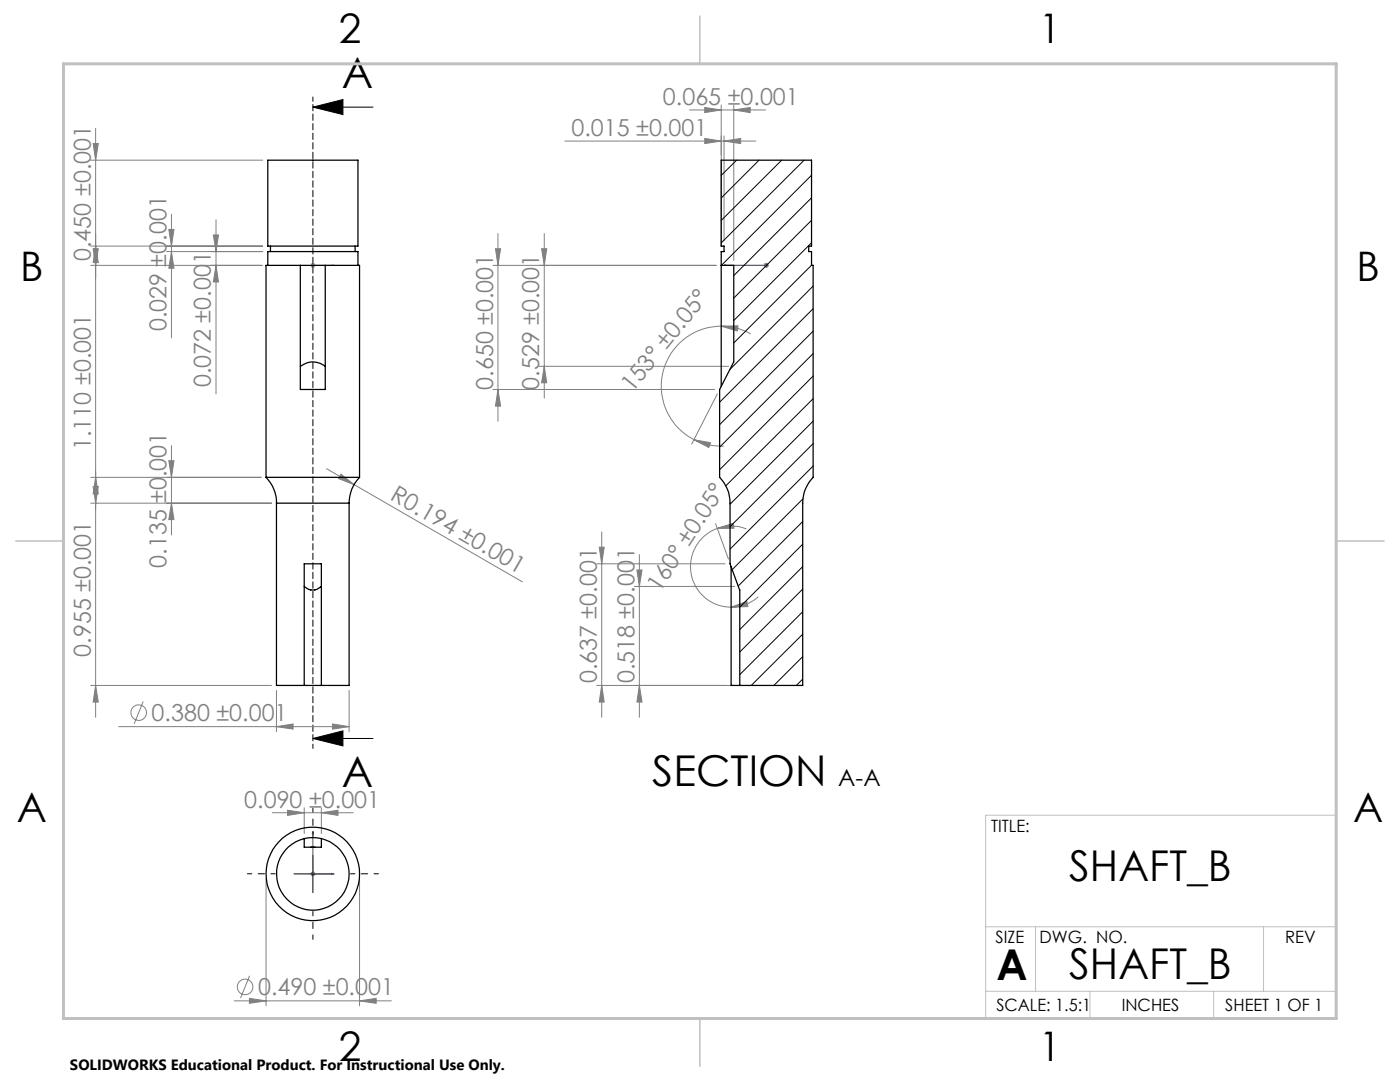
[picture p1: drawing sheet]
<svg xmlns="http://www.w3.org/2000/svg" width="279mm" height="216mm" viewBox="0 0 279 216" stroke-linecap="round" stroke-linejoin="round" font-family="sans-serif">
<g fill="none" stroke="#808080" stroke-width=".2">
<path d="M18.1 32h34.3M18.6 28.6h1l-.5 3.4zM19.1 25.6v117.5M112.7 28.2h38.1M137.6 21.9h15.2M140.7 21.4l3.2 .5-3.2 .6zM140.7 27.6l3.2 .6-3.2 .4zM143.9 21v28.2M144.5 28.2l3.3-.6v1zM144.5 27.1v21M146.4 21.9l3.3-.5v1.1zM146.4 21v31"/>
<path d="M18.1 53h34.3M18.1 49.1h34.3M18.6 49.6h1l-.5 3.4zM19.1 49.1l.5 3.3h-1zM33.2 50.2h19.2M33.7 45.8h1l-.5 3.3zM34.2 50.2l.5 3.3h-1zM34.2 42.8v24.6M42.6 46.9h1l-.5 3.3zM43.1 53l.5 3.3h-1zM43.1 43.9v34.7M61.9 53h1"/>
<path d="M62.1 52.6l.7 .7M62.4 52.5v.9M62.8 52.6l-.7 .7M98.9 49.6h1l-.5 3.4zM99.4 46.6v37.5M108.1 49.6h1l-.5 3.4zM108.6 46.6v32.8M142.9 53h-44.5M152.4 53h1.1M152.6 52.6l.7 .7M152.9 52.5v.9M153.3 52.6l-.7 .7"/>
<path d="M98.4 77.7h44.2M99.4 77.7l.5 3.3h-1zM107.6 73.1h37.8M108.6 73.1l.5 3.3h-1zM143.2 78.6l-5.2 10M143.9 65.1l3.4-.1-.2 1zM143.9 65.1a12 12 0 0 0-11.6 9.2 12 12 0 0 0 6.2 13.4M143.9 65.1a11.6 11.6 0 0 1 5.9 1.5M18.1 95.2h34M18.6 97.1h1l-.5 3.3zM19.1 95.2l.5 3.3h-1zM33.7 91.9h1l-.5 3.3z"/>
<path d="M34.2 88.9v17.9M65.2 93.5l39 22.6M68.1 94.6l2.6 2.1-3.1-1.2zM138.5 87.7l3.3 .6-.3 1zM138.5 87.7a11.9 11.9 0 0 0 6 1.3M18.1 100.4h36.1M34.2 100.4l.5 3.3h-1zM119.1 112.5h25.6M119.6 109.2h1l-.5 3.3zM120.1 106.2v36.9M126.6 117h20M127.1 113.7h1l-.5 3.3z"/>
<path d="M127.6 110.7v32.4M142.8 104.5l2.6 7M143.2 105.4l3.1-1 .2 1zM143.2 105.4a8.1 8.1 0 0 0-5.3 9.1 8.1 8.1 0 0 0 8 6.6M143.2 105.4a8 8 0 0 1 5.8 .2M151.3 119.1a7.9 7.9 0 0 1-5.4 2M18.1 136.8h36.1M19.1 136.8l.5 3.3h-1zM28.6 140l-1.8 4.4M55.2 137.8v8.2M69.7 137.8v8.2M119.1 136.8h27.5"/>
<path d="M120.1 136.8l.5 3.3h-1zM127.6 136.8l.5 3.3h-1zM145.9 121.1l3.1-1.1 .3 1zM23.7 145h46M55.2 145l3.3-.5v1zM66.4 144.5l3.3 .5-3.3 .5zM53.1 175.4v25.3M54.4 162.2h16.1M57.4 161.7l3.3 .5-3.3 .5zM60.7 161.2v5.1M61.9 174.4h1M62.1 174l.7 .7"/>
<path d="M62.4 173.9v1M62.8 174l-.7 .7M64.1 162.2l3.4-.5v1zM64.1 161.2v5.1M71.8 175.4v25.3M46.7 199.7h31.4M49.8 199.2l3.3 .5-3.3 .5zM49.8 194.7l-1.8 4.4M71.8 199.7l3.3-.5v1z"/>
<circle cx="27.7" cy="142.2" r="1.55"/>
<circle cx="48.9" cy="196.9" r="1.56"/>
</g>
<path d="M62.4 21.4l6-1.5v3zM62.4 21.4h12M62.4 147.4l6-1.6v3zM62.4 147.4h12M58.7 174.4h7.5M62.4 170.6v7.5" fill="none" stroke="#000" stroke-width=".2"/>
<path d="M62.3 53h.2zM62.4 53h.1M62.4 53h4.3M66.7 53h-.4h.4M144.5 53h.4h-.4M144.5 53h8.4M152.8 53h.2zM152.9 53h.1M62.4 165.9l.1 .4h-.2zM62.4 165.9v8.5h4.3M66.3 174.3l.4 .1-.4 .1z" fill="none" stroke="#00f" stroke-width=".2"/>
<path d="M54.9 174.4h-5.5M62.4 166.9v-5.6M69.9 174.4h5.6M62.4 181.9v5.5" fill="none" stroke="#000" stroke-width=".2" stroke-dasharray="15.2 1.3 1.3 1.3" stroke-dashoffset="14.4"/>
<path d="M62.4 19.4v129.9" fill="none" stroke="#000" stroke-width=".2" stroke-dasharray="1.3 .6" stroke-dashoffset=".4"/>
<path d="M266.7 153.3v49.9h-240M266.7 162.7h-70v40.5M196.7 184.9h70M196.7 197.8h70M206.7 184.9v12.9M217.5 197.8v5.4M242.2 197.8v5.4M252.2 184.9v12.9" fill="none" stroke="#c0c0c0" stroke-width=".2"/>
<path d="M139.7 3.2v9.5M3.1 107.9h9.6M266.7 107.9h9.5M139.7 203.2v9.6" fill="none" stroke="#c0c0c0" stroke-width=".3"/>
<path d="M12.7 12.7h254v190.5h-254z" fill="none" stroke="#c0c0c0" stroke-width=".6"/>
<path d="M62.4 21.4l6-1.5v3zM62.4 147.4l6-1.6v3z" fill="#000"/>
<g fill="#00f">
<path d="M66.3 53h.4zM62.3 53h.2z"/>
<path d="M152.8 53h.2zM144.5 53h.4zM152.8 53h.2zM144.5 53h.4z"/>
<path d="M66.3 174.3l.4 .1-.4 .1zM62.4 165.9l.1 .4h-.2z"/>
</g>
<g fill="#808080">
<path d="M68.1 94.6l2.6 2.1-3.1-1.2z"/>
<path d="M55.2 145l3.3-.5v1zM66.4 144.5l3.3 .5-3.3 .5zM49.8 199.2l3.3 .5-3.3 .5zM71.8 199.7l3.3-.5v1zM57.4 161.7l3.3 .5-3.3 .5zM64.1 162.2l3.4-.5v1z"/>
<path d="M144.5 28.2l3.3-.6v1zM140.7 27.6l3.2 .6-3.2 .4z"/>
<path d="M140.7 21.4l3.2 .5-3.2 .6zM146.4 21.9l3.3-.5v1.1z"/>
<path d="M143.9 65.1l3.4-.1-.2 1zM138.5 87.7l3.3 .6-.3 1z"/>
<path d="M143.2 105.4l3.1-1 .2 1zM145.9 121.1l3.1-1.1 .3 1z"/>
<path d="M99.4 77.7l.5 3.3h-1zM98.9 49.6h1l-.5 3.4z"/>
<path d="M18.6 28.6h1l-.5 3.4zM19.1 49.1l.5 3.3h-1zM33.7 45.8h1l-.5 3.3zM34.2 50.2l.5 3.3h-1zM42.6 46.9h1l-.5 3.3zM43.1 53l.5 3.3h-1zM18.6 49.6h1l-.5 3.4zM19.1 95.2l.5 3.3h-1zM33.7 91.9h1l-.5 3.3zM34.2 100.4l.5 3.3h-1zM18.6 97.1h1l-.5 3.3zM19.1 136.8l.5 3.3h-1zM108.1 49.6h1l-.5 3.4zM108.6 73.1l.5 3.3h-1zM119.6 109.2h1l-.5 3.3zM120.1 136.8l.5 3.3h-1zM127.1 113.7h1l-.5 3.3zM127.6 136.8l.5 3.3h-1z"/>
</g>
<g fill="none" stroke="#000" stroke-width=".25">
<path d="M53.4 32h18v17.1h-18zM53.4 53v-2.8h18v2.8M54 49.1v1.1M59.9 53h-6.8v42.3M59.9 53v24.7h5v-24.7M59.9 53h5M64.9 53h6.9v42.3M70.9 49.1v1.1M143.9 53h2.5v19.2l-2.8 5.5v17.6a7.2 7.2 0 0 1 2.1 5.1v12.1l1.9 5.2v19.1M59.9 73.1a3.9 3.9 0 0 1 5 0M143.9 77v-26.8h.6v-1.1h-.6v-17.1h18.1v17.1h-.6v1.1h.6v2.8h.3v42.3a7.2 7.2 0 0 0-2.1 5.1v36.4h-14.3v-23.7M53.1 95.3a7.2 7.2 0 0 1 2.1 5.1"/>
<path d="M53.1 95.3h18.7M71.8 95.3a7.2 7.2 0 0 0-2.1 5.1M55.2 100.4v36.4h5.5M55.2 100.4h14.5M60.7 117a2.49 2.49 0 0 0 2.6 .6l.8-.6M69.7 100.4v36.4h-5.6M60.7 136.8v-24.3h3.4v24.3M60.7 136.8h3.4M60.7 167.3a7.3 7.3 0 0 0-4.2 11.2 7.3 7.3 0 0 0 11.9 0 7.3 7.3 0 0 0-4.3-11.2M60.7 167.3a8.4 8.4 0 0 1 3.4 0M60.7 167.3v1.8h3.4v-1.8M62 169.1h.8"/>
<circle cx="62.4" cy="174.4" r="9.3"/>
</g>
<g fill="none" stroke="#000" stroke-width=".2">
<path d="M147 32l-3.1 3M151.5 32l-7.6 7.5M156 32l-12.1 12M160.5 32l-16.6 16.5M162 35l-18 18M162 39.5l-15.6 15.5M162 44l-15.6 15.5M162 48.4l-15.6 15.6M162 52.9l-15.6 15.5M162.3 57.1l-16.6 16.6M162.3 61.6l-18.7 18.7M162.3 66.1l-18.7 18.6"/>
<path d="M162.3 70.6l-18.7 18.6M162.3 75l-18.7 18.7M162.3 79.6l-17.4 17.3M160.2 99.6l-14.1 14.1M162.3 84l-16.6 16.6M162.3 88.5l-16.6 16.6M162.3 93l-16.6 16.6M160.2 104.1l-12.9 12.8M160.2 108.6l-12.6 12.5M160.2 113.1l-12.6 12.5M160.2 117.5l-12.6 12.6M160.2 122.1l-12.6 12.5"/>
<path d="M160.2 126.5l-10.3 10.3M160.2 131l-5.8 5.8M160.2 135.5l-1.3 1.3"/>
</g>
<g font-size="8.5">
<text x="68.2" y="17.5">A</text>
<text x="68.2" y="156.9">A</text>
<text x="130.2" y="156.8">SECTION</text>
<text x="213.4" y="175.9">SHAFT_B</text>
<text x="198.9" y="195.5">A</text>
<text x="213.4" y="195.4">SHAFT_B</text>
</g>
<g font-size="8.1">
<text x="67.6" y="8.5">2</text>
<text x="207.3" y="8.5">1</text>
<text x="4" y="56.2">B</text>
<text x="270.7" y="56.2">B</text>
<text x="3.3" y="164.1">A</text>
<text x="270" y="164.1">A</text>
<text x="67.6" y="211.7">2</text>
<text x="207.3" y="211.7">1</text>
</g>
<g font-size="4.7" fill="#808080">
<text x="132.3" y="20.9">0.065 ±0.001</text>
<text x="114.1" y="27.1">0.015 ±0.001</text>
<text x="18.1" y="52.1" transform="rotate(-90 18.1 52.1)">0.450 ±0.001</text>
<text x="33.2" y="66.1" transform="rotate(-90 33.2 66.1)">0.029 ±0.001</text>
<text x="42.1" y="77.3" transform="rotate(-90 42.1 77.3)">0.072 ±0.001</text>
<text x="98.4" y="77.8" transform="rotate(-90 98.4 77.8)">0.650 ±0.001</text>
<text x="107.6" y="77.8" transform="rotate(-90 107.6 77.8)">0.529 ±0.001</text>
<text x="126.2" y="78.4" transform="rotate(-51 126.2 78.4)">153° ±0.05°</text>
<text x="18.1" y="89.8" transform="rotate(-90 18.1 89.8)">1.110 ±0.001</text>
<text x="77.7" y="99.6" transform="rotate(30 77.7 99.6)">R0.194 ±0.001</text>
<text x="33.2" y="113.3" transform="rotate(-90 33.2 113.3)">0.135 ±0.001</text>
<text x="131.7" y="118.3" transform="rotate(-57 131.7 118.3)">160° ±0.05°</text>
<text x="18.1" y="131" transform="rotate(-90 18.1 131)">0.955 ±0.001</text>
<text x="119.1" y="136.4" transform="rotate(-90 119.1 136.4)">0.637 ±0.001</text>
<text x="126.6" y="136.4" transform="rotate(-90 126.6 136.4)">0.518 ±0.001</text>
<text x="30.3" y="143.9">0.380 ±0.001</text>
<text x="48.8" y="161.2">0.090 ±0.001</text>
<text x="51.5" y="198.6">0.490 ±0.001</text>
</g>
<text font-size="4.7" x="167.3" y="156.8">A-A</text>
<g font-size="3.4">
<text x="197.8" y="166">TITLE:</text>
<text x="198.7" y="188.1">SIZE</text>
<text x="207.5" y="188.1">DWG. NO.</text>
<text x="256.5" y="188.2">REV</text>
<text x="198.8" y="201.7">SCALE: 1.5:1</text>
<text x="223.9" y="201.7">INCHES</text>
<text x="244.5" y="201.7">SHEET 1 OF 1</text>
</g>
<text font-size="3" x="14" y="213.5">SOLIDWORKS Educational Product. For Instructional Use Only.</text>
</svg>
